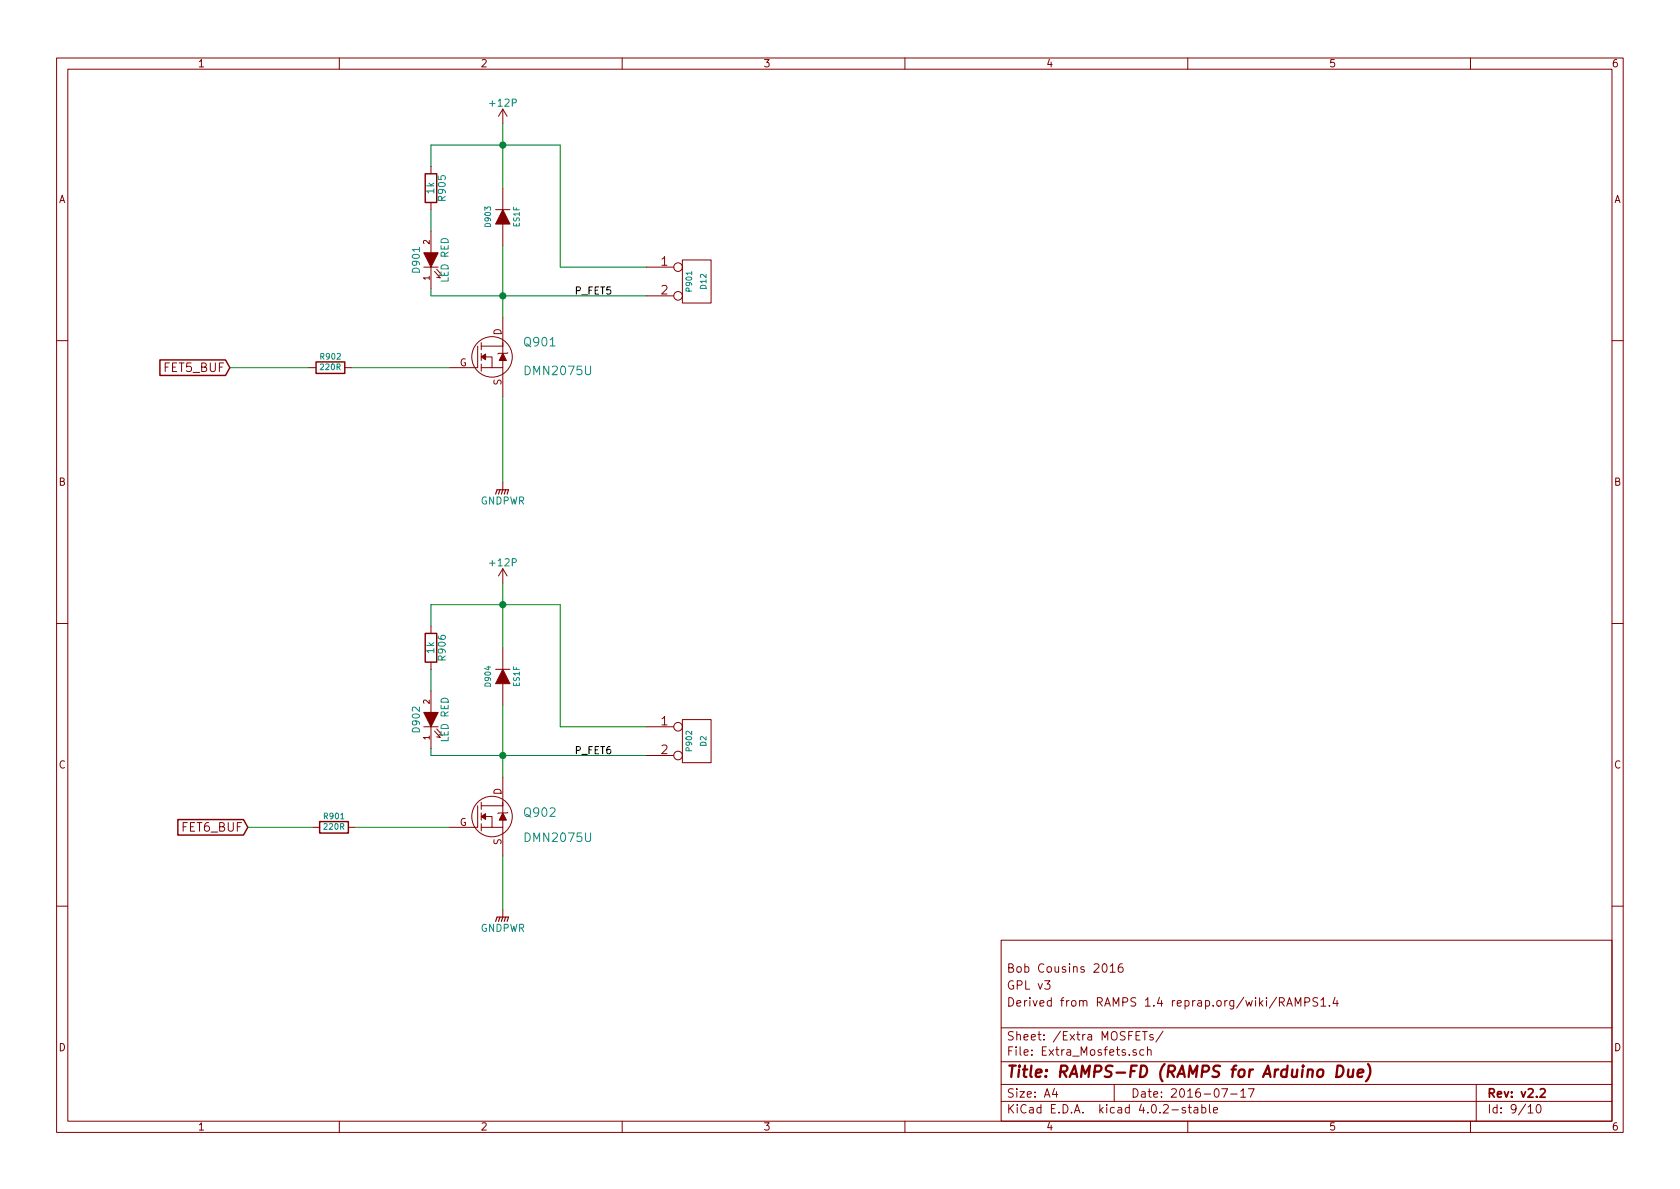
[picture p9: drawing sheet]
EESchema Schematic File Version 2
LIBS:RAMPS-FD-rescue
LIBS:power
LIBS:device
LIBS:transistors
LIBS:conn
LIBS:linear
LIBS:regul
LIBS:74xx
LIBS:cmos4000
LIBS:adc-dac
LIBS:memory
LIBS:xilinx
LIBS:microcontrollers
LIBS:dsp
LIBS:microchip
LIBS:analog_switches
LIBS:motorola
LIBS:texas
LIBS:intel
LIBS:audio
LIBS:interface
LIBS:digital-audio
LIBS:philips
LIBS:display
LIBS:cypress
LIBS:siliconi
LIBS:opto
LIBS:atmel
LIBS:contrib
LIBS:valves
LIBS:RMC
LIBS:RAMPS-FD-cache
EELAYER 25 0
EELAYER END
$Descr A4 11693 8268
encoding utf-8
Sheet 9 10
Title "RAMPS-FD (RAMPS for Arduino Due)"
Date "2016-07-17"
Rev "v2.2"
Comp ""
Comment1 "Derived from RAMPS 1.4 reprap.org/wiki/RAMPS1.4"
Comment2 "GPL v3"
Comment3 "Bob Cousins 2016"
Comment4 ""
$EndDescr
Connection ~ 3500 1000
Wire Wire Line
	3000 1000 3900 1000
Wire Wire Line
	3500 3350 3500 2750
Wire Wire Line
	3000 2050 4500 2050
Wire Wire Line
	3000 2050 3000 2000
Wire Wire Line
	3000 1600 3000 1450
Connection ~ 3500 2050
Wire Wire Line
	3500 1700 3500 2200
Wire Wire Line
	3000 1000 3000 1150
Wire Wire Line
	4500 1850 3900 1850
Wire Wire Line
	3900 1850 3900 1000
Wire Wire Line
	3500 850  3500 1300
$Comp
L MOSFET_N Q901
U 1 1
P 3425 2475
F 0 "Q901" H 3875 2575 60  0000 R CNN
F 1 "DMN2075U" H 4125 2375 60  0000 R CNN
F 2 "libcms:SOT23GDS" H 3425 2475 60  0001 C CNN
F 3 "" H 3425 2475 60  0001 C CNN
	1    3425 2475
	1    0    0    -1  
$EndComp
$Comp
L GNDPWR #PWR0112
U 1 1
P 3500 3350
F 0 "#PWR0112" H 3500 3150 50  0001 C CNN
F 1 "GNDPWR" H 3500 3220 50  0000 C CNN
F 2 "" H 3500 3300 50  0000 C CNN
F 3 "" H 3500 3300 50  0000 C CNN
	1    3500 3350
	1    0    0    -1  
$EndComp
$Comp
L CONN_2 P901
U 1 1
P 4850 1950
F 0 "P901" V 4800 1950 40  0000 C CNN
F 1 "D12" V 4900 1950 40  0000 C CNN
F 2 "rmc:CONN_KK_2.54_2W" H 4850 1950 60  0001 C CNN
F 3 "" H 4850 1950 60  0001 C CNN
	1    4850 1950
	1    0    0    -1  
$EndComp
$Comp
L DIODE D903
U 1 1
P 3500 1500
F 0 "D903" H 3500 1600 40  0000 C CNN
F 1 "ES1F" H 3500 1400 40  0000 C CNN
F 2 "rmc:DO-214AC" H 3500 1500 60  0001 C CNN
F 3 "" H 3500 1500 60  0001 C CNN
	1    3500 1500
	0    -1   -1   0   
$EndComp
$Comp
L LED D901
U 1 1
P 3000 1800
AR Path="/523E6017" Ref="D901"  Part="1" 
AR Path="/523E5F7E/523E6017" Ref="D901"  Part="1" 
F 0 "D901" H 3000 1900 50  0000 C CNN
F 1 "LED RED" H 3000 1700 50  0000 C CNN
F 2 "rmc:LED-0805_RED" H 3000 1800 60  0001 C CNN
F 3 "" H 3000 1800 60  0001 C CNN
	1    3000 1800
	0    -1   -1   0   
$EndComp
$Comp
L R R905
U 1 1
P 3000 1300
AR Path="/523E601D" Ref="R905"  Part="1" 
AR Path="/523E5F7E/523E601D" Ref="R905"  Part="1" 
F 0 "R905" V 3080 1300 50  0000 C CNN
F 1 "1k" V 3000 1300 50  0000 C CNN
F 2 "Resistors_SMD:R_0603" H 3000 1300 60  0001 C CNN
F 3 "" H 3000 1300 60  0001 C CNN
	1    3000 1300
	1    0    0    -1  
$EndComp
Text GLabel 1600 2550 0    60   Input ~ 0
FET5_BUF
$Comp
L +12P #PWR0113
U 1 1
P 3500 850
F 0 "#PWR0113" H 3500 700 50  0001 C CNN
F 1 "+12P" H 3500 990 50  0000 C CNN
F 2 "" H 3500 850 50  0000 C CNN
F 3 "" H 3500 850 50  0000 C CNN
	1    3500 850 
	1    0    0    -1  
$EndComp
Text Label 4000 2050 0    50   ~ 0
P_FET5
Connection ~ 3500 4200
Wire Wire Line
	3000 4200 3900 4200
Wire Wire Line
	3500 6325 3500 5950
Wire Wire Line
	3000 5250 4500 5250
Wire Wire Line
	3000 5250 3000 5200
Wire Wire Line
	3000 4800 3000 4650
Connection ~ 3500 5250
Wire Wire Line
	3500 4900 3500 5400
Wire Wire Line
	3000 4200 3000 4350
Wire Wire Line
	4500 5050 3900 5050
Wire Wire Line
	3900 5050 3900 4200
Wire Wire Line
	3500 4050 3500 4500
$Comp
L MOSFET_N Q902
U 1 1
P 3425 5675
F 0 "Q902" H 3875 5700 60  0000 R CNN
F 1 "DMN2075U" H 4125 5525 60  0000 R CNN
F 2 "libcms:SOT23GDS" H 3425 5675 60  0001 C CNN
F 3 "" H 3425 5675 60  0001 C CNN
	1    3425 5675
	1    0    0    -1  
$EndComp
$Comp
L GNDPWR #PWR0114
U 1 1
P 3500 6325
F 0 "#PWR0114" H 3500 6125 50  0001 C CNN
F 1 "GNDPWR" H 3500 6195 50  0000 C CNN
F 2 "" H 3500 6275 50  0000 C CNN
F 3 "" H 3500 6275 50  0000 C CNN
	1    3500 6325
	1    0    0    -1  
$EndComp
$Comp
L CONN_2 P902
U 1 1
P 4850 5150
F 0 "P902" V 4800 5150 40  0000 C CNN
F 1 "D2" V 4900 5150 40  0000 C CNN
F 2 "rmc:CONN_KK_2.54_2W" H 4850 5150 60  0001 C CNN
F 3 "" H 4850 5150 60  0001 C CNN
	1    4850 5150
	1    0    0    -1  
$EndComp
$Comp
L DIODE D904
U 1 1
P 3500 4700
F 0 "D904" H 3500 4800 40  0000 C CNN
F 1 "ES1F" H 3500 4600 40  0000 C CNN
F 2 "rmc:DO-214AC" H 3500 4700 60  0001 C CNN
F 3 "" H 3500 4700 60  0001 C CNN
	1    3500 4700
	0    -1   -1   0   
$EndComp
$Comp
L LED D902
U 1 1
P 3000 5000
AR Path="/523E66BD" Ref="D902"  Part="1" 
AR Path="/523E5F7E/523E66BD" Ref="D902"  Part="1" 
F 0 "D902" H 3000 5100 50  0000 C CNN
F 1 "LED RED" H 3000 4900 50  0000 C CNN
F 2 "rmc:LED-0805_RED" H 3000 5000 60  0001 C CNN
F 3 "" H 3000 5000 60  0001 C CNN
	1    3000 5000
	0    -1   -1   0   
$EndComp
$Comp
L R R906
U 1 1
P 3000 4500
AR Path="/523E66C3" Ref="R906"  Part="1" 
AR Path="/523E5F7E/523E66C3" Ref="R906"  Part="1" 
F 0 "R906" V 3080 4500 50  0000 C CNN
F 1 "1k" V 3000 4500 50  0000 C CNN
F 2 "Resistors_SMD:R_0603" H 3000 4500 60  0001 C CNN
F 3 "" H 3000 4500 60  0001 C CNN
	1    3000 4500
	1    0    0    -1  
$EndComp
Text GLabel 1725 5750 0    60   Input ~ 0
FET6_BUF
$Comp
L +12P #PWR0115
U 1 1
P 3500 4050
F 0 "#PWR0115" H 3500 3900 50  0001 C CNN
F 1 "+12P" H 3500 4190 50  0000 C CNN
F 2 "" H 3500 4050 50  0000 C CNN
F 3 "" H 3500 4050 50  0000 C CNN
	1    3500 4050
	1    0    0    -1  
$EndComp
Text Label 4000 5250 0    50   ~ 0
P_FET6
$Comp
L R R902
U 1 1
P 2300 2550
AR Path="/52C42B15" Ref="R902"  Part="1" 
AR Path="/523E5F7E/52C42B15" Ref="R902"  Part="1" 
F 0 "R902" V 2380 2550 40  0000 C CNN
F 1 "220R" V 2307 2551 40  0000 C CNN
F 2 "Resistors_SMD:R_0603" V 2230 2550 30  0001 C CNN
F 3 "~" H 2300 2550 30  0000 C CNN
	1    2300 2550
	0    -1   -1   0   
$EndComp
Wire Wire Line
	2150 2550 1600 2550
Wire Wire Line
	2450 2550 3125 2550
$Comp
L R R901
U 1 1
P 2325 5750
AR Path="/52C42B98" Ref="R901"  Part="1" 
AR Path="/523E5F7E/52C42B98" Ref="R901"  Part="1" 
F 0 "R901" V 2405 5750 40  0000 C CNN
F 1 "220R" V 2332 5751 40  0000 C CNN
F 2 "Resistors_SMD:R_0603" V 2255 5750 30  0001 C CNN
F 3 "~" H 2325 5750 30  0000 C CNN
	1    2325 5750
	0    -1   -1   0   
$EndComp
Wire Wire Line
	2175 5750 1725 5750
Wire Wire Line
	2475 5750 3125 5750
$EndSCHEMATC
